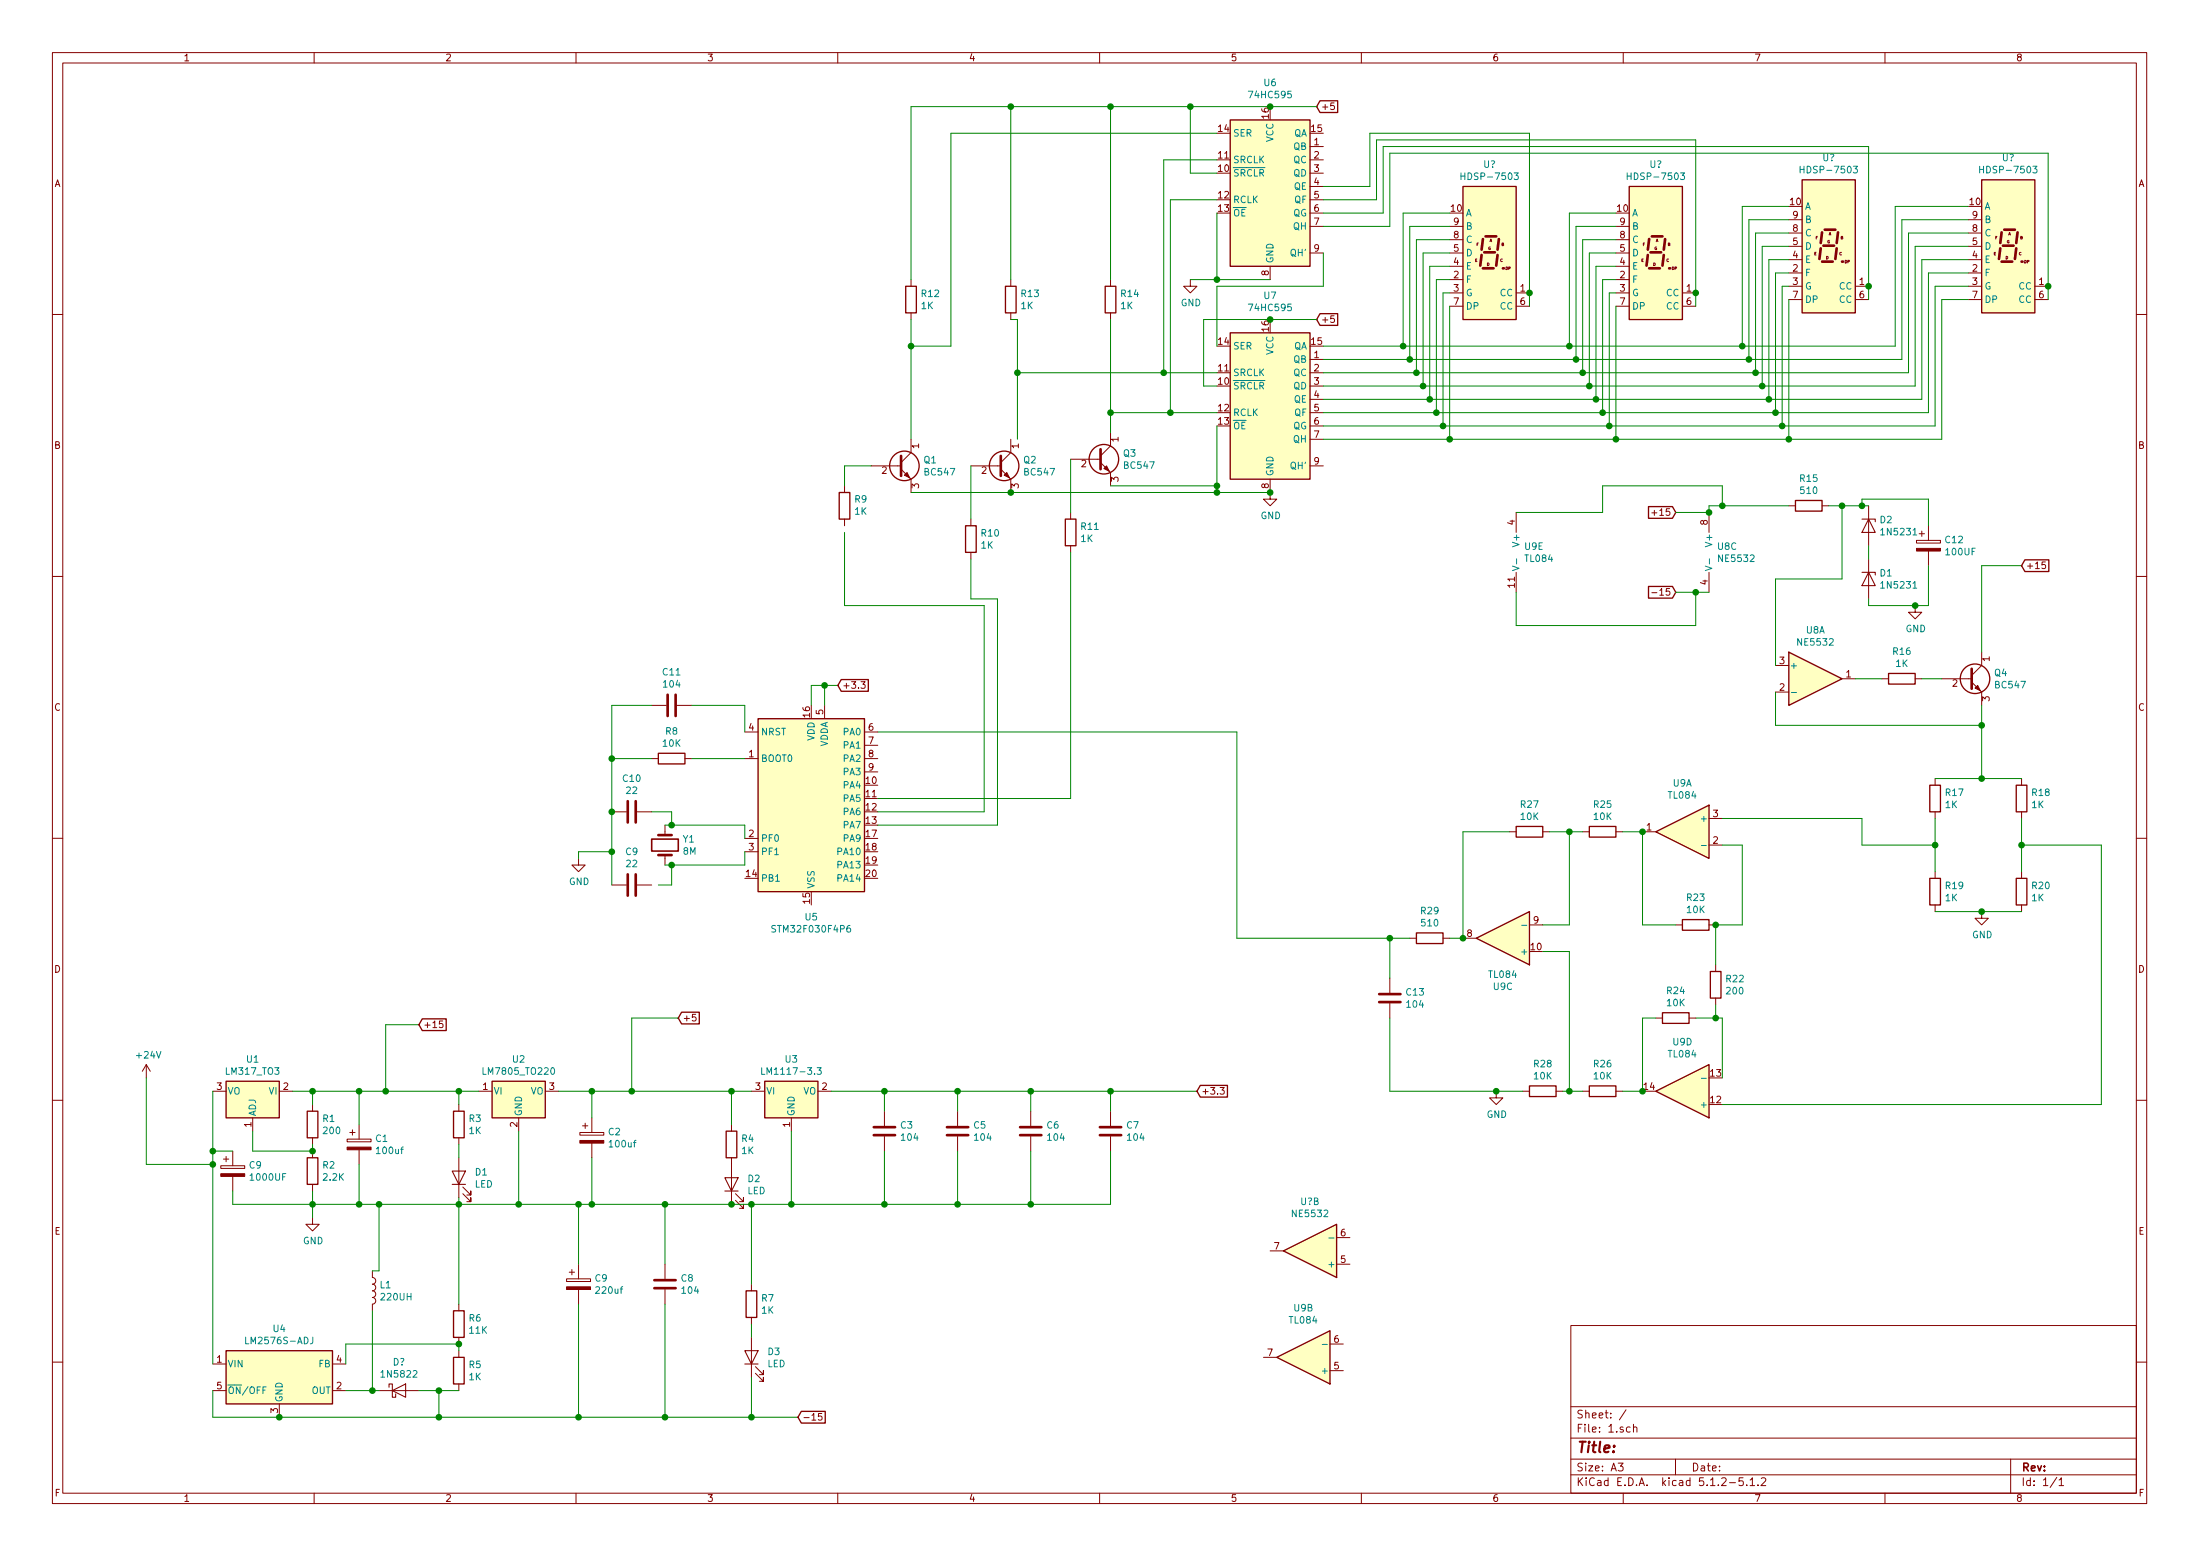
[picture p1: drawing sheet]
EESchema Schematic File Version 4
LIBS:1-cache
EELAYER 29 0
EELAYER END
$Descr A3 16535 11693
encoding utf-8
Sheet 1 1
Title ""
Date ""
Rev ""
Comp ""
Comment1 ""
Comment2 ""
Comment3 ""
Comment4 ""
$EndDescr
$Comp
L MCU_ST_STM32F0:STM32F030F4Px U5
U 1 1
P 6100 6000
F 0 "U5" H 6100 5111 50  0000 C CNN
F 1 "STM32F030F4P6" H 6100 5020 50  0000 C CNN
F 2 "Package_SO:TSSOP-20_4.4x6.5mm_P0.65mm" H 5700 5300 50  0001 R CNN
F 3 "http://www.st.com/st-web-ui/static/active/en/resource/technical/document/datasheet/DM00088500.pdf" H 6100 6000 50  0001 C CNN
	1    6100 6000
	1    0    0    -1  
$EndComp
$Comp
L Regulator_Linear:LM317_TO3 U1
U 1 1
P 1900 8200
F 0 "U1" H 1900 8442 50  0000 C CNN
F 1 "LM317_TO3" H 1900 8351 50  0000 C CNN
F 2 "Package_TO_SOT_THT:TO-3" H 1900 8400 50  0001 C CIN
F 3 "http://www.ti.com/lit/ds/symlink/lm317.pdf" H 1900 8200 50  0001 C CNN
	1    1900 8200
	-1   0    0    -1  
$EndComp
$Comp
L Regulator_Switching:LM2576S-ADJ U4
U 1 1
P 2100 10350
F 0 "U4" H 2100 10717 50  0000 C CNN
F 1 "LM2576S-ADJ" H 2100 10626 50  0000 C CNN
F 2 "Package_TO_SOT_SMD:TO-263-5_TabPin3" H 2100 10100 50  0001 L CIN
F 3 "http://www.ti.com/lit/ds/symlink/lm2576.pdf" H 2100 10350 50  0001 C CNN
	1    2100 10350
	1    0    0    -1  
$EndComp
$Comp
L Regulator_Linear:LM7805_TO220 U2
U 1 1
P 3900 8200
F 0 "U2" H 3900 8442 50  0000 C CNN
F 1 "LM7805_TO220" H 3900 8351 50  0000 C CNN
F 2 "Package_TO_SOT_THT:TO-220-3_Vertical" H 3900 8425 50  0001 C CIN
F 3 "http://www.fairchildsemi.com/ds/LM/LM7805.pdf" H 3900 8150 50  0001 C CNN
	1    3900 8200
	1    0    0    -1  
$EndComp
$Comp
L Regulator_Linear:LM1117-3.3 U3
U 1 1
P 5950 8200
F 0 "U3" H 5950 8442 50  0000 C CNN
F 1 "LM1117-3.3" H 5950 8351 50  0000 C CNN
F 2 "" H 5950 8200 50  0001 C CNN
F 3 "http://www.ti.com/lit/ds/symlink/lm1117.pdf" H 5950 8200 50  0001 C CNN
	1    5950 8200
	1    0    0    -1  
$EndComp
Wire Wire Line
	2200 8200 2350 8200
Wire Wire Line
	1600 10250 1600 8750
Wire Wire Line
	1600 10450 1600 10650
Wire Wire Line
	1600 10650 2100 10650
$Comp
L Device:R R1
U 1 1
P 2350 8450
F 0 "R1" H 2420 8496 50  0000 L CNN
F 1 "200" H 2420 8405 50  0000 L CNN
F 2 "" V 2280 8450 50  0001 C CNN
F 3 "~" H 2350 8450 50  0001 C CNN
	1    2350 8450
	1    0    0    -1  
$EndComp
$Comp
L Device:R R2
U 1 1
P 2350 8800
F 0 "R2" H 2420 8846 50  0000 L CNN
F 1 "2.2K" H 2420 8755 50  0000 L CNN
F 2 "" V 2280 8800 50  0001 C CNN
F 3 "~" H 2350 8800 50  0001 C CNN
	1    2350 8800
	1    0    0    -1  
$EndComp
$Comp
L Device:R R6
U 1 1
P 3450 9950
F 0 "R6" H 3520 9996 50  0000 L CNN
F 1 "11K" H 3520 9905 50  0000 L CNN
F 2 "" V 3380 9950 50  0001 C CNN
F 3 "~" H 3450 9950 50  0001 C CNN
	1    3450 9950
	1    0    0    -1  
$EndComp
$Comp
L Device:R R5
U 1 1
P 3450 10300
F 0 "R5" H 3520 10346 50  0000 L CNN
F 1 "1K" H 3520 10255 50  0000 L CNN
F 2 "" V 3380 10300 50  0001 C CNN
F 3 "~" H 3450 10300 50  0001 C CNN
	1    3450 10300
	1    0    0    -1  
$EndComp
Wire Wire Line
	2350 8300 2350 8200
Connection ~ 2350 8200
Wire Wire Line
	2350 8200 2700 8200
Wire Wire Line
	2350 8650 2350 8600
Wire Wire Line
	1900 8500 1900 8650
Wire Wire Line
	1900 8650 2350 8650
Connection ~ 2350 8650
$Comp
L power:+24V #PWR?
U 1 1
P 1100 8100
F 0 "#PWR?" H 1100 7950 50  0001 C CNN
F 1 "+24V" H 1115 8273 50  0000 C CNN
F 2 "" H 1100 8100 50  0001 C CNN
F 3 "" H 1100 8100 50  0001 C CNN
	1    1100 8100
	1    0    0    -1  
$EndComp
Wire Wire Line
	1100 8100 1100 8750
Wire Wire Line
	1100 8750 1600 8750
Connection ~ 1600 8750
Wire Wire Line
	1600 8750 1600 8650
$Comp
L power:GND #PWR?
U 1 1
P 2350 9150
F 0 "#PWR?" H 2350 8900 50  0001 C CNN
F 1 "GND" H 2355 8977 50  0000 C CNN
F 2 "" H 2350 9150 50  0001 C CNN
F 3 "" H 2350 9150 50  0001 C CNN
	1    2350 9150
	1    0    0    -1  
$EndComp
Wire Wire Line
	2350 8950 2350 9050
$Comp
L Device:CP C1
U 1 1
P 2700 8600
F 0 "C1" H 2818 8646 50  0000 L CNN
F 1 "100uf" H 2818 8555 50  0000 L CNN
F 2 "" H 2738 8450 50  0001 C CNN
F 3 "~" H 2700 8600 50  0001 C CNN
	1    2700 8600
	1    0    0    -1  
$EndComp
Wire Wire Line
	2700 8450 2700 8200
Wire Wire Line
	2700 8750 2700 9050
Wire Wire Line
	2700 9050 2350 9050
Connection ~ 2350 9050
Wire Wire Line
	2350 9050 2350 9150
Connection ~ 2700 8200
Connection ~ 2700 9050
$Comp
L Device:CP C2
U 1 1
P 4450 8550
F 0 "C2" H 4568 8596 50  0000 L CNN
F 1 "100uf" H 4568 8505 50  0000 L CNN
F 2 "" H 4488 8400 50  0001 C CNN
F 3 "~" H 4450 8550 50  0001 C CNN
	1    4450 8550
	1    0    0    -1  
$EndComp
Wire Wire Line
	4200 8200 4450 8200
Wire Wire Line
	4450 8400 4450 8200
Connection ~ 4450 8200
Wire Wire Line
	3900 8500 3900 9050
Wire Wire Line
	2700 9050 2850 9050
Wire Wire Line
	4450 8700 4450 9050
Connection ~ 3900 9050
Wire Wire Line
	3900 9050 4350 9050
Connection ~ 4450 9050
Wire Wire Line
	5950 8500 5950 9050
$Comp
L Device:C C3
U 1 1
P 6650 8500
F 0 "C3" H 6765 8546 50  0000 L CNN
F 1 "104" H 6765 8455 50  0000 L CNN
F 2 "" H 6688 8350 50  0001 C CNN
F 3 "~" H 6650 8500 50  0001 C CNN
	1    6650 8500
	1    0    0    -1  
$EndComp
$Comp
L Device:C C5
U 1 1
P 7200 8500
F 0 "C5" H 7315 8546 50  0000 L CNN
F 1 "104" H 7315 8455 50  0000 L CNN
F 2 "" H 7238 8350 50  0001 C CNN
F 3 "~" H 7200 8500 50  0001 C CNN
	1    7200 8500
	1    0    0    -1  
$EndComp
$Comp
L Device:C C6
U 1 1
P 7750 8500
F 0 "C6" H 7865 8546 50  0000 L CNN
F 1 "104" H 7865 8455 50  0000 L CNN
F 2 "" H 7788 8350 50  0001 C CNN
F 3 "~" H 7750 8500 50  0001 C CNN
	1    7750 8500
	1    0    0    -1  
$EndComp
$Comp
L Device:C C7
U 1 1
P 8350 8500
F 0 "C7" H 8465 8546 50  0000 L CNN
F 1 "104" H 8465 8455 50  0000 L CNN
F 2 "" H 8388 8350 50  0001 C CNN
F 3 "~" H 8350 8500 50  0001 C CNN
	1    8350 8500
	1    0    0    -1  
$EndComp
Wire Wire Line
	6250 8200 6650 8200
Wire Wire Line
	6650 8650 6650 9050
Wire Wire Line
	6650 9050 5950 9050
Connection ~ 5950 9050
Wire Wire Line
	7200 8650 7200 9050
Wire Wire Line
	7200 9050 6650 9050
Connection ~ 6650 9050
Wire Wire Line
	7750 8650 7750 9050
Wire Wire Line
	7750 9050 7200 9050
Connection ~ 7200 9050
Wire Wire Line
	8350 8650 8350 9050
Wire Wire Line
	8350 9050 7750 9050
Connection ~ 7750 9050
Wire Wire Line
	8350 8350 8350 8200
Connection ~ 8350 8200
Wire Wire Line
	8350 8200 9000 8200
Wire Wire Line
	7750 8350 7750 8200
Connection ~ 7750 8200
Wire Wire Line
	7750 8200 8350 8200
Wire Wire Line
	7200 8350 7200 8200
Connection ~ 7200 8200
Wire Wire Line
	7200 8200 7750 8200
Wire Wire Line
	6650 8350 6650 8200
Connection ~ 6650 8200
Wire Wire Line
	6650 8200 7200 8200
$Comp
L Device:L L1
U 1 1
P 2800 9700
F 0 "L1" H 2852 9746 50  0000 L CNN
F 1 "220UH" H 2852 9655 50  0000 L CNN
F 2 "" H 2800 9700 50  0001 C CNN
F 3 "~" H 2800 9700 50  0001 C CNN
	1    2800 9700
	1    0    0    -1  
$EndComp
$Comp
L Diode:1N5822 D?
U 1 1
P 3000 10450
F 0 "D?" H 3000 10666 50  0000 C CNN
F 1 "1N5822" H 3000 10575 50  0000 C CNN
F 2 "Diode_THT:D_DO-201AD_P15.24mm_Horizontal" H 3000 10275 50  0001 C CNN
F 3 "http://www.vishay.com/docs/88526/1n5820.pdf" H 3000 10450 50  0001 C CNN
	1    3000 10450
	1    0    0    -1  
$EndComp
Wire Wire Line
	2600 10450 2800 10450
Wire Wire Line
	3300 10450 3300 10650
Wire Wire Line
	3300 10650 2100 10650
Connection ~ 2100 10650
Wire Wire Line
	3150 10450 3300 10450
Connection ~ 3300 10450
Wire Wire Line
	3300 10450 3450 10450
Wire Wire Line
	2600 10250 2600 10100
Wire Wire Line
	2600 10100 3450 10100
Wire Wire Line
	3450 10150 3450 10100
Connection ~ 3450 10100
Wire Wire Line
	3450 9800 3450 9050
Connection ~ 3450 9050
Wire Wire Line
	3450 9050 3900 9050
Wire Wire Line
	2850 9550 2800 9550
Wire Wire Line
	2850 9550 2850 9050
Connection ~ 2850 9050
Wire Wire Line
	2800 9850 2800 10450
Connection ~ 2800 10450
Wire Wire Line
	2800 10450 2850 10450
$Comp
L Device:CP C9
U 1 1
P 4350 9650
F 0 "C9" H 4468 9696 50  0000 L CNN
F 1 "220uf" H 4468 9605 50  0000 L CNN
F 2 "" H 4388 9500 50  0001 C CNN
F 3 "~" H 4350 9650 50  0001 C CNN
	1    4350 9650
	1    0    0    -1  
$EndComp
$Comp
L Device:C C8
U 1 1
P 5000 9650
F 0 "C8" H 5115 9696 50  0000 L CNN
F 1 "104" H 5115 9605 50  0000 L CNN
F 2 "" H 5038 9500 50  0001 C CNN
F 3 "~" H 5000 9650 50  0001 C CNN
	1    5000 9650
	1    0    0    -1  
$EndComp
Wire Wire Line
	4350 9500 4350 9050
Connection ~ 4350 9050
Wire Wire Line
	4350 9050 4450 9050
Wire Wire Line
	5000 9500 5000 9050
Connection ~ 5000 9050
Wire Wire Line
	4350 9800 4350 10650
Wire Wire Line
	4350 10650 3300 10650
Connection ~ 3300 10650
Wire Wire Line
	5000 9800 5000 10650
Wire Wire Line
	5000 10650 4350 10650
Connection ~ 4350 10650
$Comp
L Device:LED D3
U 1 1
P 5650 10200
F 0 "D3" V 5689 10083 50  0000 R CNN
F 1 "LED" V 5598 10083 50  0000 R CNN
F 2 "" H 5650 10200 50  0001 C CNN
F 3 "~" H 5650 10200 50  0001 C CNN
	1    5650 10200
	0    -1   -1   0   
$EndComp
$Comp
L Device:R R7
U 1 1
P 5650 9800
F 0 "R7" H 5720 9846 50  0000 L CNN
F 1 "1K" H 5720 9755 50  0000 L CNN
F 2 "" V 5580 9800 50  0001 C CNN
F 3 "~" H 5650 9800 50  0001 C CNN
	1    5650 9800
	1    0    0    -1  
$EndComp
Wire Wire Line
	5650 9650 5650 9050
Connection ~ 5650 9050
Wire Wire Line
	5650 9050 5950 9050
Wire Wire Line
	5650 10350 5650 10650
Wire Wire Line
	5650 10650 5000 10650
Connection ~ 5000 10650
Wire Wire Line
	5650 10050 5650 9950
$Comp
L Device:LED D1
U 1 1
P 3450 8850
F 0 "D1" V 3489 8733 50  0000 R CNN
F 1 "LED" V 3398 8733 50  0000 R CNN
F 2 "" H 3450 8850 50  0001 C CNN
F 3 "~" H 3450 8850 50  0001 C CNN
	1    3450 8850
	0    -1   -1   0   
$EndComp
$Comp
L Device:R R3
U 1 1
P 3450 8450
F 0 "R3" H 3520 8496 50  0000 L CNN
F 1 "1K" H 3520 8405 50  0000 L CNN
F 2 "" V 3380 8450 50  0001 C CNN
F 3 "~" H 3450 8450 50  0001 C CNN
	1    3450 8450
	1    0    0    -1  
$EndComp
Wire Wire Line
	3450 8300 3450 8200
Wire Wire Line
	2700 8200 2900 8200
Connection ~ 3450 8200
Wire Wire Line
	3450 8200 3600 8200
Wire Wire Line
	3450 8600 3450 8700
Wire Wire Line
	3450 9050 3450 9000
Wire Wire Line
	4450 8200 4750 8200
Wire Wire Line
	5000 9050 5500 9050
$Comp
L Device:LED D2
U 1 1
P 5500 8900
F 0 "D2" V 5539 8783 50  0000 R CNN
F 1 "LED" V 5448 8783 50  0000 R CNN
F 2 "" H 5500 8900 50  0001 C CNN
F 3 "~" H 5500 8900 50  0001 C CNN
	1    5500 8900
	0    -1   -1   0   
$EndComp
Connection ~ 5500 9050
Wire Wire Line
	5500 9050 5650 9050
$Comp
L Device:R R4
U 1 1
P 5500 8600
F 0 "R4" H 5570 8646 50  0000 L CNN
F 1 "1K" H 5570 8555 50  0000 L CNN
F 2 "" V 5430 8600 50  0001 C CNN
F 3 "~" H 5500 8600 50  0001 C CNN
	1    5500 8600
	1    0    0    -1  
$EndComp
Wire Wire Line
	5500 8450 5500 8200
Connection ~ 5500 8200
Wire Wire Line
	5500 8200 5650 8200
Wire Wire Line
	5650 10650 6000 10650
Connection ~ 5650 10650
Text GLabel 6000 10650 2    50   Input ~ 0
-15
Wire Wire Line
	4750 8200 4750 7650
Wire Wire Line
	4750 7650 5100 7650
Connection ~ 4750 8200
Wire Wire Line
	2900 8200 2900 7700
Wire Wire Line
	2900 7700 3150 7700
Connection ~ 2900 8200
Text GLabel 3150 7700 2    50   Input ~ 0
+15
Text GLabel 5100 7650 2    50   Input ~ 0
+5
Text GLabel 9000 8200 2    50   Input ~ 0
+3.3
Wire Wire Line
	2900 8200 3450 8200
Wire Wire Line
	2850 9050 3450 9050
Wire Wire Line
	4750 8200 5500 8200
Wire Wire Line
	4450 9050 5000 9050
$Comp
L Display_Character:HDSP-7503 U?
U 1 1
P 11200 1900
F 0 "U?" H 11200 2567 50  0000 C CNN
F 1 "HDSP-7503" H 11200 2476 50  0000 C CNN
F 2 "Display_7Segment:HDSP-A151" H 11200 1350 50  0001 C CNN
F 3 "https://docs.broadcom.com/docs/AV02-2553EN" H 10800 2450 50  0001 C CNN
	1    11200 1900
	1    0    0    -1  
$EndComp
$Comp
L Display_Character:HDSP-7503 U?
U 1 1
P 12450 1900
F 0 "U?" H 12450 2567 50  0000 C CNN
F 1 "HDSP-7503" H 12450 2476 50  0000 C CNN
F 2 "Display_7Segment:HDSP-A151" H 12450 1350 50  0001 C CNN
F 3 "https://docs.broadcom.com/docs/AV02-2553EN" H 12050 2450 50  0001 C CNN
	1    12450 1900
	1    0    0    -1  
$EndComp
$Comp
L Display_Character:HDSP-7503 U?
U 1 1
P 13750 1850
F 0 "U?" H 13750 2517 50  0000 C CNN
F 1 "HDSP-7503" H 13750 2426 50  0000 C CNN
F 2 "Display_7Segment:HDSP-A151" H 13750 1300 50  0001 C CNN
F 3 "https://docs.broadcom.com/docs/AV02-2553EN" H 13350 2400 50  0001 C CNN
	1    13750 1850
	1    0    0    -1  
$EndComp
$Comp
L Display_Character:HDSP-7503 U?
U 1 1
P 15100 1850
F 0 "U?" H 15100 2517 50  0000 C CNN
F 1 "HDSP-7503" H 15100 2426 50  0000 C CNN
F 2 "Display_7Segment:HDSP-A151" H 15100 1300 50  0001 C CNN
F 3 "https://docs.broadcom.com/docs/AV02-2553EN" H 14700 2400 50  0001 C CNN
	1    15100 1850
	1    0    0    -1  
$EndComp
$Comp
L 74xx:74HC595 U6
U 1 1
P 9550 1400
F 0 "U6" H 9550 2181 50  0000 C CNN
F 1 "74HC595" H 9550 2090 50  0000 C CNN
F 2 "" H 9550 1400 50  0001 C CNN
F 3 "http://www.ti.com/lit/ds/symlink/sn74hc595.pdf" H 9550 1400 50  0001 C CNN
	1    9550 1400
	1    0    0    -1  
$EndComp
$Comp
L 74xx:74HC595 U7
U 1 1
P 9550 3000
F 0 "U7" H 9550 3781 50  0000 C CNN
F 1 "74HC595" H 9550 3690 50  0000 C CNN
F 2 "" H 9550 3000 50  0001 C CNN
F 3 "http://www.ti.com/lit/ds/symlink/sn74hc595.pdf" H 9550 3000 50  0001 C CNN
	1    9550 3000
	1    0    0    -1  
$EndComp
$Comp
L Device:CP C9
U 1 1
P 1750 8800
F 0 "C9" H 1868 8846 50  0000 L CNN
F 1 "1000UF" H 1868 8755 50  0000 L CNN
F 2 "" H 1788 8650 50  0001 C CNN
F 3 "~" H 1750 8800 50  0001 C CNN
	1    1750 8800
	1    0    0    -1  
$EndComp
Wire Wire Line
	1750 8950 1750 9050
Wire Wire Line
	1750 9050 2350 9050
Wire Wire Line
	1750 8650 1600 8650
Connection ~ 1600 8650
Wire Wire Line
	1600 8650 1600 8200
Wire Wire Line
	9950 2600 10550 2600
Wire Wire Line
	14250 2600 14250 1550
Wire Wire Line
	14250 1550 14800 1550
Wire Wire Line
	9950 2700 10600 2700
Wire Wire Line
	14300 2700 14300 1650
Wire Wire Line
	14300 1650 14800 1650
Wire Wire Line
	9950 2800 10650 2800
Wire Wire Line
	14350 2800 14350 1750
Wire Wire Line
	14350 1750 14800 1750
Wire Wire Line
	9950 2900 10700 2900
Wire Wire Line
	14400 2900 14400 1850
Wire Wire Line
	14400 1850 14800 1850
Wire Wire Line
	9950 3000 10750 3000
Wire Wire Line
	14450 3000 14450 1950
Wire Wire Line
	14450 1950 14800 1950
Wire Wire Line
	9950 3100 10800 3100
Wire Wire Line
	14500 3100 14500 2050
Wire Wire Line
	14500 2050 14800 2050
Wire Wire Line
	9950 3200 10850 3200
Wire Wire Line
	14550 3200 14550 2150
Wire Wire Line
	14550 2150 14800 2150
Wire Wire Line
	14600 3300 14600 2250
Wire Wire Line
	14600 2250 14800 2250
Wire Wire Line
	13450 2250 13450 3300
Connection ~ 13450 3300
Wire Wire Line
	13450 3300 14600 3300
Wire Wire Line
	13450 2150 13400 2150
Wire Wire Line
	13400 2150 13400 3200
Connection ~ 13400 3200
Wire Wire Line
	13400 3200 14550 3200
Wire Wire Line
	13450 2050 13350 2050
Wire Wire Line
	13350 2050 13350 3100
Connection ~ 13350 3100
Wire Wire Line
	13350 3100 14500 3100
Wire Wire Line
	13450 1950 13300 1950
Wire Wire Line
	13300 1950 13300 3000
Connection ~ 13300 3000
Wire Wire Line
	13300 3000 14450 3000
Wire Wire Line
	13450 1850 13250 1850
Wire Wire Line
	13250 1850 13250 2900
Connection ~ 13250 2900
Wire Wire Line
	13250 2900 14400 2900
Wire Wire Line
	13450 1750 13200 1750
Wire Wire Line
	13200 1750 13200 2800
Connection ~ 13200 2800
Wire Wire Line
	13200 2800 14350 2800
Wire Wire Line
	13450 1650 13150 1650
Wire Wire Line
	13150 1650 13150 2700
Connection ~ 13150 2700
Wire Wire Line
	13150 2700 14300 2700
Wire Wire Line
	13450 1550 13100 1550
Wire Wire Line
	13100 1550 13100 2600
Connection ~ 13100 2600
Wire Wire Line
	13100 2600 14250 2600
Wire Wire Line
	12150 2300 12150 3300
Wire Wire Line
	9950 3300 10900 3300
Connection ~ 12150 3300
Wire Wire Line
	12150 3300 13450 3300
Wire Wire Line
	12150 2200 12100 2200
Wire Wire Line
	12100 2200 12100 3200
Connection ~ 12100 3200
Wire Wire Line
	12100 3200 13400 3200
Wire Wire Line
	12150 2100 12050 2100
Wire Wire Line
	12050 2100 12050 3100
Connection ~ 12050 3100
Wire Wire Line
	12050 3100 13350 3100
Wire Wire Line
	12150 2000 12000 2000
Wire Wire Line
	12000 2000 12000 3000
Connection ~ 12000 3000
Wire Wire Line
	12000 3000 13300 3000
Wire Wire Line
	12150 1900 11950 1900
Wire Wire Line
	11950 1900 11950 2900
Connection ~ 11950 2900
Wire Wire Line
	11950 2900 13250 2900
Wire Wire Line
	12150 1800 11900 1800
Wire Wire Line
	11900 1800 11900 2800
Connection ~ 11900 2800
Wire Wire Line
	11900 2800 13200 2800
Wire Wire Line
	12150 1700 11850 1700
Wire Wire Line
	11850 1700 11850 2700
Connection ~ 11850 2700
Wire Wire Line
	11850 2700 13150 2700
Wire Wire Line
	12150 1600 11800 1600
Wire Wire Line
	11800 1600 11800 2600
Connection ~ 11800 2600
Wire Wire Line
	11800 2600 13100 2600
Wire Wire Line
	10900 2300 10900 3300
Connection ~ 10900 3300
Wire Wire Line
	10900 3300 12150 3300
Wire Wire Line
	10900 2200 10850 2200
Wire Wire Line
	10850 2200 10850 3200
Connection ~ 10850 3200
Wire Wire Line
	10850 3200 12100 3200
Wire Wire Line
	10900 2100 10800 2100
Wire Wire Line
	10800 2100 10800 3100
Connection ~ 10800 3100
Wire Wire Line
	10800 3100 12050 3100
Wire Wire Line
	10900 2000 10750 2000
Wire Wire Line
	10750 2000 10750 3000
Connection ~ 10750 3000
Wire Wire Line
	10750 3000 12000 3000
Wire Wire Line
	10900 1900 10700 1900
Wire Wire Line
	10700 1900 10700 2900
Connection ~ 10700 2900
Wire Wire Line
	10700 2900 11950 2900
Wire Wire Line
	10900 1800 10650 1800
Wire Wire Line
	10650 1800 10650 2800
Connection ~ 10650 2800
Wire Wire Line
	10650 2800 11900 2800
Wire Wire Line
	10900 1700 10600 1700
Wire Wire Line
	10600 1700 10600 2700
Connection ~ 10600 2700
Wire Wire Line
	10600 2700 11850 2700
Wire Wire Line
	10900 1600 10550 1600
Wire Wire Line
	10550 1600 10550 2600
Connection ~ 10550 2600
Wire Wire Line
	10550 2600 11800 2600
Wire Wire Line
	14050 2250 14050 2150
Wire Wire Line
	10450 1150 10450 1700
Wire Wire Line
	10450 1700 9950 1700
Wire Wire Line
	15400 1150 15400 2150
Wire Wire Line
	10450 1150 15400 1150
Wire Wire Line
	15400 2250 15400 2150
Connection ~ 15400 2150
Wire Wire Line
	14050 2150 14050 1100
Wire Wire Line
	14050 1100 10400 1100
Wire Wire Line
	10400 1100 10400 1600
Wire Wire Line
	10400 1600 9950 1600
Connection ~ 14050 2150
Wire Wire Line
	9950 1500 10350 1500
Wire Wire Line
	10350 1500 10350 1050
Wire Wire Line
	10350 1050 12750 1050
Wire Wire Line
	12750 1050 12750 2200
Wire Wire Line
	12750 2300 12750 2200
Connection ~ 12750 2200
Wire Wire Line
	11500 2300 11500 2200
Wire Wire Line
	11500 2200 11500 1000
Wire Wire Line
	11500 1000 10300 1000
Wire Wire Line
	10300 1000 10300 1400
Wire Wire Line
	10300 1400 9950 1400
Connection ~ 11500 2200
Wire Wire Line
	9150 3200 9150 3650
Wire Wire Line
	9150 3700 9550 3700
$Comp
L power:GND #PWR?
U 1 1
P 9550 3700
F 0 "#PWR?" H 9550 3450 50  0001 C CNN
F 1 "GND" H 9555 3527 50  0000 C CNN
F 2 "" H 9550 3700 50  0001 C CNN
F 3 "" H 9550 3700 50  0001 C CNN
	1    9550 3700
	1    0    0    -1  
$EndComp
Connection ~ 9550 3700
$Comp
L power:GND #PWR?
U 1 1
P 8950 2100
F 0 "#PWR?" H 8950 1850 50  0001 C CNN
F 1 "GND" H 8955 1927 50  0000 C CNN
F 2 "" H 8950 2100 50  0001 C CNN
F 3 "" H 8950 2100 50  0001 C CNN
	1    8950 2100
	1    0    0    -1  
$EndComp
Wire Wire Line
	9550 2100 9150 2100
Wire Wire Line
	9150 1600 9150 2100
Connection ~ 9150 2100
Wire Wire Line
	9150 2100 8950 2100
Wire Wire Line
	9950 1900 9950 2150
Wire Wire Line
	9950 2150 9150 2150
Wire Wire Line
	9150 2150 9150 2600
Text GLabel 9900 800  2    50   Input ~ 0
+5
Text GLabel 9900 2400 2    50   Input ~ 0
+5
$Comp
L Transistor_BJT:BC547 Q3
U 1 1
P 8250 3450
F 0 "Q3" H 8441 3496 50  0000 L CNN
F 1 "BC547" H 8441 3405 50  0000 L CNN
F 2 "Package_TO_SOT_THT:TO-92_Inline" H 8450 3375 50  0001 L CIN
F 3 "http://www.fairchildsemi.com/ds/BC/BC547.pdf" H 8250 3450 50  0001 L CNN
	1    8250 3450
	1    0    0    -1  
$EndComp
$Comp
L Transistor_BJT:BC547 Q2
U 1 1
P 7500 3500
F 0 "Q2" H 7691 3546 50  0000 L CNN
F 1 "BC547" H 7691 3455 50  0000 L CNN
F 2 "Package_TO_SOT_THT:TO-92_Inline" H 7700 3425 50  0001 L CIN
F 3 "http://www.fairchildsemi.com/ds/BC/BC547.pdf" H 7500 3500 50  0001 L CNN
	1    7500 3500
	1    0    0    -1  
$EndComp
$Comp
L Transistor_BJT:BC547 Q1
U 1 1
P 6750 3500
F 0 "Q1" H 6941 3546 50  0000 L CNN
F 1 "BC547" H 6941 3455 50  0000 L CNN
F 2 "Package_TO_SOT_THT:TO-92_Inline" H 6950 3425 50  0001 L CIN
F 3 "http://www.fairchildsemi.com/ds/BC/BC547.pdf" H 6750 3500 50  0001 L CNN
	1    6750 3500
	1    0    0    -1  
$EndComp
Wire Wire Line
	8350 3650 9150 3650
Connection ~ 9150 3650
Wire Wire Line
	9150 3650 9150 3700
Wire Wire Line
	7600 3700 9150 3700
Connection ~ 9150 3700
Wire Wire Line
	6850 3700 7600 3700
Connection ~ 7600 3700
$Comp
L Device:R R12
U 1 1
P 6850 2250
F 0 "R12" H 6920 2296 50  0000 L CNN
F 1 "1K" H 6920 2205 50  0000 L CNN
F 2 "" V 6780 2250 50  0001 C CNN
F 3 "~" H 6850 2250 50  0001 C CNN
	1    6850 2250
	1    0    0    -1  
$EndComp
$Comp
L Device:R R13
U 1 1
P 7600 2250
F 0 "R13" H 7670 2296 50  0000 L CNN
F 1 "1K" H 7670 2205 50  0000 L CNN
F 2 "" V 7530 2250 50  0001 C CNN
F 3 "~" H 7600 2250 50  0001 C CNN
	1    7600 2250
	1    0    0    -1  
$EndComp
$Comp
L Device:R R14
U 1 1
P 8350 2250
F 0 "R14" H 8420 2296 50  0000 L CNN
F 1 "1K" H 8420 2205 50  0000 L CNN
F 2 "" V 8280 2250 50  0001 C CNN
F 3 "~" H 8350 2250 50  0001 C CNN
	1    8350 2250
	1    0    0    -1  
$EndComp
Wire Wire Line
	6850 800  7600 800 
Connection ~ 9550 800 
Wire Wire Line
	9550 800  9900 800 
Wire Wire Line
	7600 2100 7600 800 
Connection ~ 7600 800 
Wire Wire Line
	7600 800  8350 800 
Wire Wire Line
	8350 2100 8350 800 
Connection ~ 8350 800 
Wire Wire Line
	8350 800  8950 800 
Wire Wire Line
	6850 3300 6850 2600
Wire Wire Line
	7650 2400 7600 2400
Wire Wire Line
	8350 3250 8350 3100
Wire Wire Line
	9150 1500 8800 1500
Wire Wire Line
	8800 1500 8800 3100
Wire Wire Line
	8800 3100 9150 3100
Wire Wire Line
	9150 2900 9050 2900
Wire Wire Line
	9050 2900 9050 2400
Wire Wire Line
	9050 2400 9550 2400
Connection ~ 9550 2400
Wire Wire Line
	9550 2400 9900 2400
Wire Wire Line
	9150 1300 8950 1300
Wire Wire Line
	8950 1300 8950 800 
Connection ~ 8950 800 
Wire Wire Line
	8950 800  9550 800 
Wire Wire Line
	9150 1200 8750 1200
Wire Wire Line
	8750 1200 8750 2800
Wire Wire Line
	8750 2800 9150 2800
Wire Wire Line
	6850 2100 6850 800 
Wire Wire Line
	9150 1000 7150 1000
Wire Wire Line
	7150 1000 7150 2600
Wire Wire Line
	7150 2600 6850 2600
Connection ~ 6850 2600
Wire Wire Line
	6850 2600 6850 2400
Wire Wire Line
	8750 2800 7650 2800
Wire Wire Line
	7650 2400 7650 2800
Connection ~ 8750 2800
Connection ~ 7650 2800
Wire Wire Line
	7650 2800 7650 3300
Wire Wire Line
	8800 3100 8350 3100
Connection ~ 8800 3100
Connection ~ 8350 3100
Wire Wire Line
	8350 3100 8350 2400
$Comp
L Device:R R9
U 1 1
P 6350 3800
F 0 "R9" H 6280 3754 50  0000 R CNN
F 1 "1K" H 6280 3845 50  0000 R CNN
F 2 "" V 6280 3800 50  0001 C CNN
F 3 "~" H 6350 3800 50  0001 C CNN
	1    6350 3800
	-1   0    0    1   
$EndComp
$Comp
L Device:R R10
U 1 1
P 7300 4050
F 0 "R10" H 7370 4096 50  0000 L CNN
F 1 "1K" H 7370 4005 50  0000 L CNN
F 2 "" V 7230 4050 50  0001 C CNN
F 3 "~" H 7300 4050 50  0001 C CNN
	1    7300 4050
	1    0    0    -1  
$EndComp
$Comp
L Device:R R11
U 1 1
P 8050 4000
F 0 "R11" H 8120 4046 50  0000 L CNN
F 1 "1K" H 8120 3955 50  0000 L CNN
F 2 "" V 7980 4000 50  0001 C CNN
F 3 "~" H 8050 4000 50  0001 C CNN
	1    8050 4000
	1    0    0    -1  
$EndComp
Wire Wire Line
	6550 3500 6350 3500
Wire Wire Line
	6350 3500 6350 3650
Wire Wire Line
	6350 4000 6350 4550
Wire Wire Line
	6350 4550 7400 4550
Wire Wire Line
	7400 4550 7400 6100
Wire Wire Line
	7400 6100 6600 6100
Wire Wire Line
	7300 3500 7300 3900
Wire Wire Line
	7300 4200 7300 4500
Wire Wire Line
	7300 4500 7500 4500
Wire Wire Line
	7500 4500 7500 6200
Wire Wire Line
	7500 6200 6600 6200
Wire Wire Line
	6600 6000 8050 6000
Wire Wire Line
	8050 6000 8050 4150
Wire Wire Line
	8050 3850 8050 3450
$Comp
L Device:R R8
U 1 1
P 5050 5700
F 0 "R8" V 4843 5700 50  0000 C CNN
F 1 "10K" V 4934 5700 50  0000 C CNN
F 2 "" V 4980 5700 50  0001 C CNN
F 3 "~" H 5050 5700 50  0001 C CNN
	1    5050 5700
	0    1    1    0   
$EndComp
$Comp
L Device:C C11
U 1 1
P 5050 5300
F 0 "C11" V 4798 5300 50  0000 C CNN
F 1 "104" V 4889 5300 50  0000 C CNN
F 2 "" H 5088 5150 50  0001 C CNN
F 3 "~" H 5050 5300 50  0001 C CNN
	1    5050 5300
	0    1    1    0   
$EndComp
$Comp
L Device:Crystal Y1
U 1 1
P 5000 6350
F 0 "Y1" V 4954 6481 50  0000 L CNN
F 1 "8M" V 5045 6481 50  0000 L CNN
F 2 "" H 5000 6350 50  0001 C CNN
F 3 "~" H 5000 6350 50  0001 C CNN
	1    5000 6350
	0    1    1    0   
$EndComp
Wire Wire Line
	5000 6200 5050 6200
Wire Wire Line
	5600 6200 5600 6300
Wire Wire Line
	5600 6500 5600 6400
$Comp
L Device:C C10
U 1 1
P 4750 6100
F 0 "C10" V 4498 6100 50  0000 C CNN
F 1 "22" V 4589 6100 50  0000 C CNN
F 2 "" H 4788 5950 50  0001 C CNN
F 3 "~" H 4750 6100 50  0001 C CNN
	1    4750 6100
	0    1    1    0   
$EndComp
$Comp
L Device:C C9
U 1 1
P 4750 6650
F 0 "C9" V 4498 6650 50  0000 C CNN
F 1 "22" V 4589 6650 50  0000 C CNN
F 2 "" H 4788 6500 50  0001 C CNN
F 3 "~" H 4750 6650 50  0001 C CNN
	1    4750 6650
	0    1    1    0   
$EndComp
Wire Wire Line
	4950 6650 5050 6650
Wire Wire Line
	5050 6650 5050 6500
Wire Wire Line
	5000 6500 5050 6500
Connection ~ 5050 6500
Wire Wire Line
	5050 6500 5600 6500
Wire Wire Line
	4900 6100 5050 6100
Wire Wire Line
	5050 6100 5050 6200
Connection ~ 5050 6200
Wire Wire Line
	5050 6200 5600 6200
Wire Wire Line
	4600 6100 4600 6400
$Comp
L power:GND #PWR?
U 1 1
P 4350 6450
F 0 "#PWR?" H 4350 6200 50  0001 C CNN
F 1 "GND" H 4355 6277 50  0000 C CNN
F 2 "" H 4350 6450 50  0001 C CNN
F 3 "" H 4350 6450 50  0001 C CNN
	1    4350 6450
	1    0    0    -1  
$EndComp
Wire Wire Line
	4350 6450 4350 6400
Wire Wire Line
	4350 6400 4600 6400
Connection ~ 4600 6400
Wire Wire Line
	4600 6400 4600 6650
Wire Wire Line
	5200 5700 5600 5700
Wire Wire Line
	5200 5300 5600 5300
Wire Wire Line
	5600 5300 5600 5500
Wire Wire Line
	4900 5300 4600 5300
Wire Wire Line
	4600 5300 4600 5700
Connection ~ 4600 6100
Wire Wire Line
	4900 5700 4600 5700
Connection ~ 4600 5700
Wire Wire Line
	4600 5700 4600 6100
$Comp
L Amplifier_Operational:NE5532 U8
U 1 1
P 13650 5100
F 0 "U8" H 13650 5467 50  0000 C CNN
F 1 "NE5532" H 13650 5376 50  0000 C CNN
F 2 "" H 13650 5100 50  0001 C CNN
F 3 "http://www.ti.com/lit/ds/symlink/ne5532.pdf" H 13650 5100 50  0001 C CNN
	1    13650 5100
	1    0    0    -1  
$EndComp
$Comp
L Amplifier_Operational:NE5532 U8
U 3 1
P 12950 4150
F 0 "U8" H 12908 4196 50  0000 L CNN
F 1 "NE5532" H 12908 4105 50  0000 L CNN
F 2 "" H 12950 4150 50  0001 C CNN
F 3 "http://www.ti.com/lit/ds/symlink/ne5532.pdf" H 12950 4150 50  0001 C CNN
	3    12950 4150
	1    0    0    -1  
$EndComp
Text GLabel 12600 3850 0    50   Input ~ 0
+15
Text GLabel 12600 4450 0    50   Input ~ 0
-15
Wire Wire Line
	12850 4450 12750 4450
Wire Wire Line
	12850 3850 12600 3850
$Comp
L Device:D_Zener D1
U 1 1
P 14050 4350
F 0 "D1" V 14004 4429 50  0000 L CNN
F 1 "1N5231" V 14095 4429 50  0000 L CNN
F 2 "" H 14050 4350 50  0001 C CNN
F 3 "~" H 14050 4350 50  0001 C CNN
	1    14050 4350
	0    1    1    0   
$EndComp
$Comp
L Device:D_Zener D2
U 1 1
P 14050 3950
F 0 "D2" V 14004 4029 50  0000 L CNN
F 1 "1N5231" V 14095 4029 50  0000 L CNN
F 2 "" H 14050 3950 50  0001 C CNN
F 3 "~" H 14050 3950 50  0001 C CNN
	1    14050 3950
	0    1    1    0   
$EndComp
$Comp
L Device:R R15
U 1 1
P 13600 3800
F 0 "R15" V 13393 3800 50  0000 C CNN
F 1 "510" V 13484 3800 50  0000 C CNN
F 2 "" V 13530 3800 50  0001 C CNN
F 3 "~" H 13600 3800 50  0001 C CNN
	1    13600 3800
	0    1    1    0   
$EndComp
Wire Wire Line
	13450 3800 12950 3800
Wire Wire Line
	12850 3800 12850 3850
Connection ~ 12850 3850
Wire Wire Line
	13750 3800 13850 3800
$Comp
L power:GND #PWR?
U 1 1
P 14400 4550
F 0 "#PWR?" H 14400 4300 50  0001 C CNN
F 1 "GND" H 14405 4377 50  0000 C CNN
F 2 "" H 14400 4550 50  0001 C CNN
F 3 "" H 14400 4550 50  0001 C CNN
	1    14400 4550
	1    0    0    -1  
$EndComp
Wire Wire Line
	14050 4500 14050 4550
Wire Wire Line
	14050 4100 14050 4200
$Comp
L Device:CP C12
U 1 1
P 14500 4100
F 0 "C12" H 14618 4146 50  0000 L CNN
F 1 "100UF" H 14618 4055 50  0000 L CNN
F 2 "" H 14538 3950 50  0001 C CNN
F 3 "~" H 14500 4100 50  0001 C CNN
	1    14500 4100
	1    0    0    -1  
$EndComp
Wire Wire Line
	14500 4250 14500 4550
Wire Wire Line
	14050 4550 14400 4550
Connection ~ 14400 4550
Wire Wire Line
	14400 4550 14500 4550
Wire Wire Line
	14500 3950 14500 3750
Wire Wire Line
	14500 3750 14000 3750
Wire Wire Line
	14000 3750 14000 3800
Connection ~ 14000 3800
Wire Wire Line
	14000 3800 14050 3800
Wire Wire Line
	13350 5000 13350 4350
Wire Wire Line
	13350 4350 13850 4350
Wire Wire Line
	13850 4350 13850 3800
Connection ~ 13850 3800
Wire Wire Line
	13850 3800 14000 3800
$Comp
L Transistor_BJT:BC547 Q4
U 1 1
P 14800 5100
F 0 "Q4" H 14991 5146 50  0000 L CNN
F 1 "BC547" H 14991 5055 50  0000 L CNN
F 2 "Package_TO_SOT_THT:TO-92_Inline" H 15000 5025 50  0001 L CIN
F 3 "http://www.fairchildsemi.com/ds/BC/BC547.pdf" H 14800 5100 50  0001 L CNN
	1    14800 5100
	1    0    0    -1  
$EndComp
$Comp
L Device:R R16
U 1 1
P 14300 5100
F 0 "R16" V 14093 5100 50  0000 C CNN
F 1 "1K" V 14184 5100 50  0000 C CNN
F 2 "" V 14230 5100 50  0001 C CNN
F 3 "~" H 14300 5100 50  0001 C CNN
	1    14300 5100
	0    1    1    0   
$EndComp
Wire Wire Line
	13950 5100 14150 5100
Wire Wire Line
	14450 5100 14600 5100
Wire Wire Line
	14900 4900 14900 4250
Wire Wire Line
	14900 4250 15200 4250
Text GLabel 15200 4250 2    50   Input ~ 0
+15
$Comp
L Device:R R17
U 1 1
P 14550 6000
F 0 "R17" H 14620 6046 50  0000 L CNN
F 1 "1K" H 14620 5955 50  0000 L CNN
F 2 "" V 14480 6000 50  0001 C CNN
F 3 "~" H 14550 6000 50  0001 C CNN
	1    14550 6000
	1    0    0    -1  
$EndComp
$Comp
L Device:R R18
U 1 1
P 15200 6000
F 0 "R18" H 15270 6046 50  0000 L CNN
F 1 "1K" H 15270 5955 50  0000 L CNN
F 2 "" V 15130 6000 50  0001 C CNN
F 3 "~" H 15200 6000 50  0001 C CNN
	1    15200 6000
	1    0    0    -1  
$EndComp
$Comp
L Device:R R19
U 1 1
P 14550 6700
F 0 "R19" H 14620 6746 50  0000 L CNN
F 1 "1K" H 14620 6655 50  0000 L CNN
F 2 "" V 14480 6700 50  0001 C CNN
F 3 "~" H 14550 6700 50  0001 C CNN
	1    14550 6700
	1    0    0    -1  
$EndComp
$Comp
L Device:R R20
U 1 1
P 15200 6700
F 0 "R20" H 15270 6746 50  0000 L CNN
F 1 "1K" H 15270 6655 50  0000 L CNN
F 2 "" V 15130 6700 50  0001 C CNN
F 3 "~" H 15200 6700 50  0001 C CNN
	1    15200 6700
	1    0    0    -1  
$EndComp
Wire Wire Line
	14900 5300 14900 5450
Wire Wire Line
	14550 5850 14900 5850
Connection ~ 14900 5850
Wire Wire Line
	14900 5850 15200 5850
Wire Wire Line
	13350 5200 13350 5450
Wire Wire Line
	13350 5450 14900 5450
Connection ~ 14900 5450
Wire Wire Line
	14900 5450 14900 5850
Wire Wire Line
	14550 6150 14550 6350
Wire Wire Line
	15200 6150 15200 6350
Wire Wire Line
	15200 6850 14900 6850
$Comp
L power:GND #PWR?
U 1 1
P 14900 6850
F 0 "#PWR?" H 14900 6600 50  0001 C CNN
F 1 "GND" H 14905 6677 50  0000 C CNN
F 2 "" H 14900 6850 50  0001 C CNN
F 3 "" H 14900 6850 50  0001 C CNN
	1    14900 6850
	1    0    0    -1  
$EndComp
Connection ~ 14900 6850
Wire Wire Line
	14900 6850 14550 6850
$Comp
L Amplifier_Operational:TL084 U9
U 1 1
P 12650 6250
F 0 "U9" H 12650 6617 50  0000 C CNN
F 1 "TL084" H 12650 6526 50  0000 C CNN
F 2 "" H 12600 6350 50  0001 C CNN
F 3 "http://www.ti.com/lit/ds/symlink/tl081.pdf" H 12700 6450 50  0001 C CNN
	1    12650 6250
	-1   0    0    -1  
$EndComp
$Comp
L Amplifier_Operational:TL084 U9
U 2 1
P 9800 10200
F 0 "U9" H 9800 9833 50  0000 C CNN
F 1 "TL084" H 9800 9924 50  0000 C CNN
F 2 "" H 9750 10300 50  0001 C CNN
F 3 "http://www.ti.com/lit/ds/symlink/tl081.pdf" H 9850 10400 50  0001 C CNN
	2    9800 10200
	-1   0    0    1   
$EndComp
$Comp
L Amplifier_Operational:TL084 U9
U 3 1
P 11300 7050
F 0 "U9" H 11300 7417 50  0000 C CNN
F 1 "TL084" H 11300 7326 50  0000 C CNN
F 2 "" H 11250 7150 50  0001 C CNN
F 3 "http://www.ti.com/lit/ds/symlink/tl081.pdf" H 11350 7250 50  0001 C CNN
	3    11300 7050
	-1   0    0    1   
$EndComp
$Comp
L Amplifier_Operational:TL084 U9
U 4 1
P 12650 8200
F 0 "U9" H 12650 7833 50  0000 C CNN
F 1 "TL084" H 12650 7924 50  0000 C CNN
F 2 "" H 12600 8300 50  0001 C CNN
F 3 "http://www.ti.com/lit/ds/symlink/tl081.pdf" H 12700 8400 50  0001 C CNN
	4    12650 8200
	-1   0    0    1   
$EndComp
$Comp
L Amplifier_Operational:TL084 U9
U 5 1
P 11500 4150
F 0 "U9" H 11458 4196 50  0000 L CNN
F 1 "TL084" H 11458 4105 50  0000 L CNN
F 2 "" H 11450 4250 50  0001 C CNN
F 3 "http://www.ti.com/lit/ds/symlink/tl081.pdf" H 11550 4350 50  0001 C CNN
	5    11500 4150
	1    0    0    -1  
$EndComp
Wire Wire Line
	11400 3850 12050 3850
Wire Wire Line
	12050 3850 12050 3650
Wire Wire Line
	12050 3650 12950 3650
Wire Wire Line
	12950 3650 12950 3800
Connection ~ 12950 3800
Wire Wire Line
	12950 3800 12850 3800
Wire Wire Line
	11400 4450 11400 4700
Wire Wire Line
	11400 4700 12750 4700
Wire Wire Line
	12750 4700 12750 4450
Connection ~ 12750 4450
Wire Wire Line
	12750 4450 12600 4450
$Comp
L Device:R R23
U 1 1
P 12750 6950
F 0 "R23" V 12543 6950 50  0000 C CNN
F 1 "10K" V 12634 6950 50  0000 C CNN
F 2 "" V 12680 6950 50  0001 C CNN
F 3 "~" H 12750 6950 50  0001 C CNN
	1    12750 6950
	0    1    1    0   
$EndComp
$Comp
L Device:R R22
U 1 1
P 12900 7400
F 0 "R22" H 12970 7446 50  0000 L CNN
F 1 "200" H 12970 7355 50  0000 L CNN
F 2 "" V 12830 7400 50  0001 C CNN
F 3 "~" H 12900 7400 50  0001 C CNN
	1    12900 7400
	1    0    0    -1  
$EndComp
$Comp
L Device:R R24
U 1 1
P 12600 7650
F 0 "R24" V 12393 7650 50  0000 C CNN
F 1 "10K" V 12484 7650 50  0000 C CNN
F 2 "" V 12530 7650 50  0001 C CNN
F 3 "~" H 12600 7650 50  0001 C CNN
	1    12600 7650
	0    1    1    0   
$EndComp
Wire Wire Line
	12350 7650 12450 7650
Wire Wire Line
	12750 7650 12900 7650
Wire Wire Line
	12900 7250 12900 6950
Wire Wire Line
	12950 6350 13100 6350
Wire Wire Line
	13100 6950 12900 6950
Connection ~ 12900 6950
Wire Wire Line
	12600 6950 12350 6950
Wire Wire Line
	12950 8100 12950 7650
Wire Wire Line
	12900 7550 12900 7650
Connection ~ 12900 7650
Wire Wire Line
	12900 7650 12950 7650
$Comp
L Device:R R25
U 1 1
P 12050 6250
F 0 "R25" V 11843 6250 50  0000 C CNN
F 1 "10K" V 11934 6250 50  0000 C CNN
F 2 "" V 11980 6250 50  0001 C CNN
F 3 "~" H 12050 6250 50  0001 C CNN
	1    12050 6250
	0    1    1    0   
$EndComp
$Comp
L Device:R R26
U 1 1
P 12050 8200
F 0 "R26" V 11843 8200 50  0000 C CNN
F 1 "10K" V 11934 8200 50  0000 C CNN
F 2 "" V 11980 8200 50  0001 C CNN
F 3 "~" H 12050 8200 50  0001 C CNN
	1    12050 8200
	0    1    1    0   
$EndComp
$Comp
L Device:R R27
U 1 1
P 11500 6250
F 0 "R27" V 11293 6250 50  0000 C CNN
F 1 "10K" V 11384 6250 50  0000 C CNN
F 2 "" V 11430 6250 50  0001 C CNN
F 3 "~" H 11500 6250 50  0001 C CNN
	1    11500 6250
	0    1    1    0   
$EndComp
$Comp
L Device:R R28
U 1 1
P 11600 8200
F 0 "R28" V 11393 8200 50  0000 C CNN
F 1 "10K" V 11484 8200 50  0000 C CNN
F 2 "" V 11530 8200 50  0001 C CNN
F 3 "~" H 11600 8200 50  0001 C CNN
	1    11600 8200
	0    1    1    0   
$EndComp
Wire Wire Line
	12350 8200 12350 7650
Wire Wire Line
	12200 8200 12350 8200
Connection ~ 12350 8200
Wire Wire Line
	13100 6950 13100 6350
Wire Wire Line
	12350 6950 12350 6250
Wire Wire Line
	12200 6250 12350 6250
Connection ~ 12350 6250
$Comp
L power:GND #PWR?
U 1 1
P 11250 8200
F 0 "#PWR?" H 11250 7950 50  0001 C CNN
F 1 "GND" H 11255 8027 50  0000 C CNN
F 2 "" H 11250 8200 50  0001 C CNN
F 3 "" H 11250 8200 50  0001 C CNN
	1    11250 8200
	1    0    0    -1  
$EndComp
$Comp
L Device:R R29
U 1 1
P 10750 7050
F 0 "R29" V 10543 7050 50  0000 C CNN
F 1 "510" V 10634 7050 50  0000 C CNN
F 2 "" V 10680 7050 50  0001 C CNN
F 3 "~" H 10750 7050 50  0001 C CNN
	1    10750 7050
	0    1    1    0   
$EndComp
$Comp
L Device:C C13
U 1 1
P 10450 7500
F 0 "C13" H 10565 7546 50  0000 L CNN
F 1 "104" H 10565 7455 50  0000 L CNN
F 2 "" H 10488 7350 50  0001 C CNN
F 3 "~" H 10450 7500 50  0001 C CNN
	1    10450 7500
	1    0    0    -1  
$EndComp
Wire Wire Line
	10450 7650 10450 8200
Wire Wire Line
	10450 8200 11250 8200
Connection ~ 11250 8200
Wire Wire Line
	11250 8200 11450 8200
Wire Wire Line
	10600 7050 10450 7050
Wire Wire Line
	10450 7050 10450 7350
Wire Wire Line
	12950 6150 14000 6150
Wire Wire Line
	14000 6150 14000 6350
Wire Wire Line
	14000 6350 14550 6350
Connection ~ 14550 6350
Wire Wire Line
	14550 6350 14550 6550
Connection ~ 15200 6350
Wire Wire Line
	15200 6350 15200 6550
Wire Wire Line
	6600 5500 9300 5500
Wire Wire Line
	9300 5500 9300 7050
Wire Wire Line
	9300 7050 10450 7050
Connection ~ 10450 7050
Wire Wire Line
	15800 6350 15800 8300
Wire Wire Line
	12950 8300 15800 8300
$Comp
L Amplifier_Operational:NE5532 U?
U 2 1
P 9850 9400
F 0 "U?" H 9850 9033 50  0000 C CNN
F 1 "NE5532" H 9850 9124 50  0000 C CNN
F 2 "" H 9850 9400 50  0001 C CNN
F 3 "http://www.ti.com/lit/ds/symlink/ne5532.pdf" H 9850 9400 50  0001 C CNN
	2    9850 9400
	-1   0    0    1   
$EndComp
Wire Wire Line
	11650 6250 11800 6250
Wire Wire Line
	11750 8200 11800 8200
Wire Wire Line
	11800 6950 11800 6250
Wire Wire Line
	11600 6950 11800 6950
Connection ~ 11800 6250
Wire Wire Line
	11800 6250 11900 6250
Wire Wire Line
	11800 7150 11800 8200
Wire Wire Line
	11600 7150 11800 7150
Connection ~ 11800 8200
Wire Wire Line
	11800 8200 11900 8200
Wire Wire Line
	11000 7050 10900 7050
Wire Wire Line
	11000 6250 11000 7050
Wire Wire Line
	11000 6250 11350 6250
Connection ~ 11000 7050
Wire Wire Line
	6200 5300 6200 5150
Wire Wire Line
	6200 5150 6100 5150
Wire Wire Line
	6100 5150 6100 5300
Wire Wire Line
	6200 5150 6300 5150
Connection ~ 6200 5150
Text GLabel 6300 5150 2    50   Input ~ 0
+3.3
Wire Wire Line
	15200 6350 15800 6350
$EndSCHEMATC
